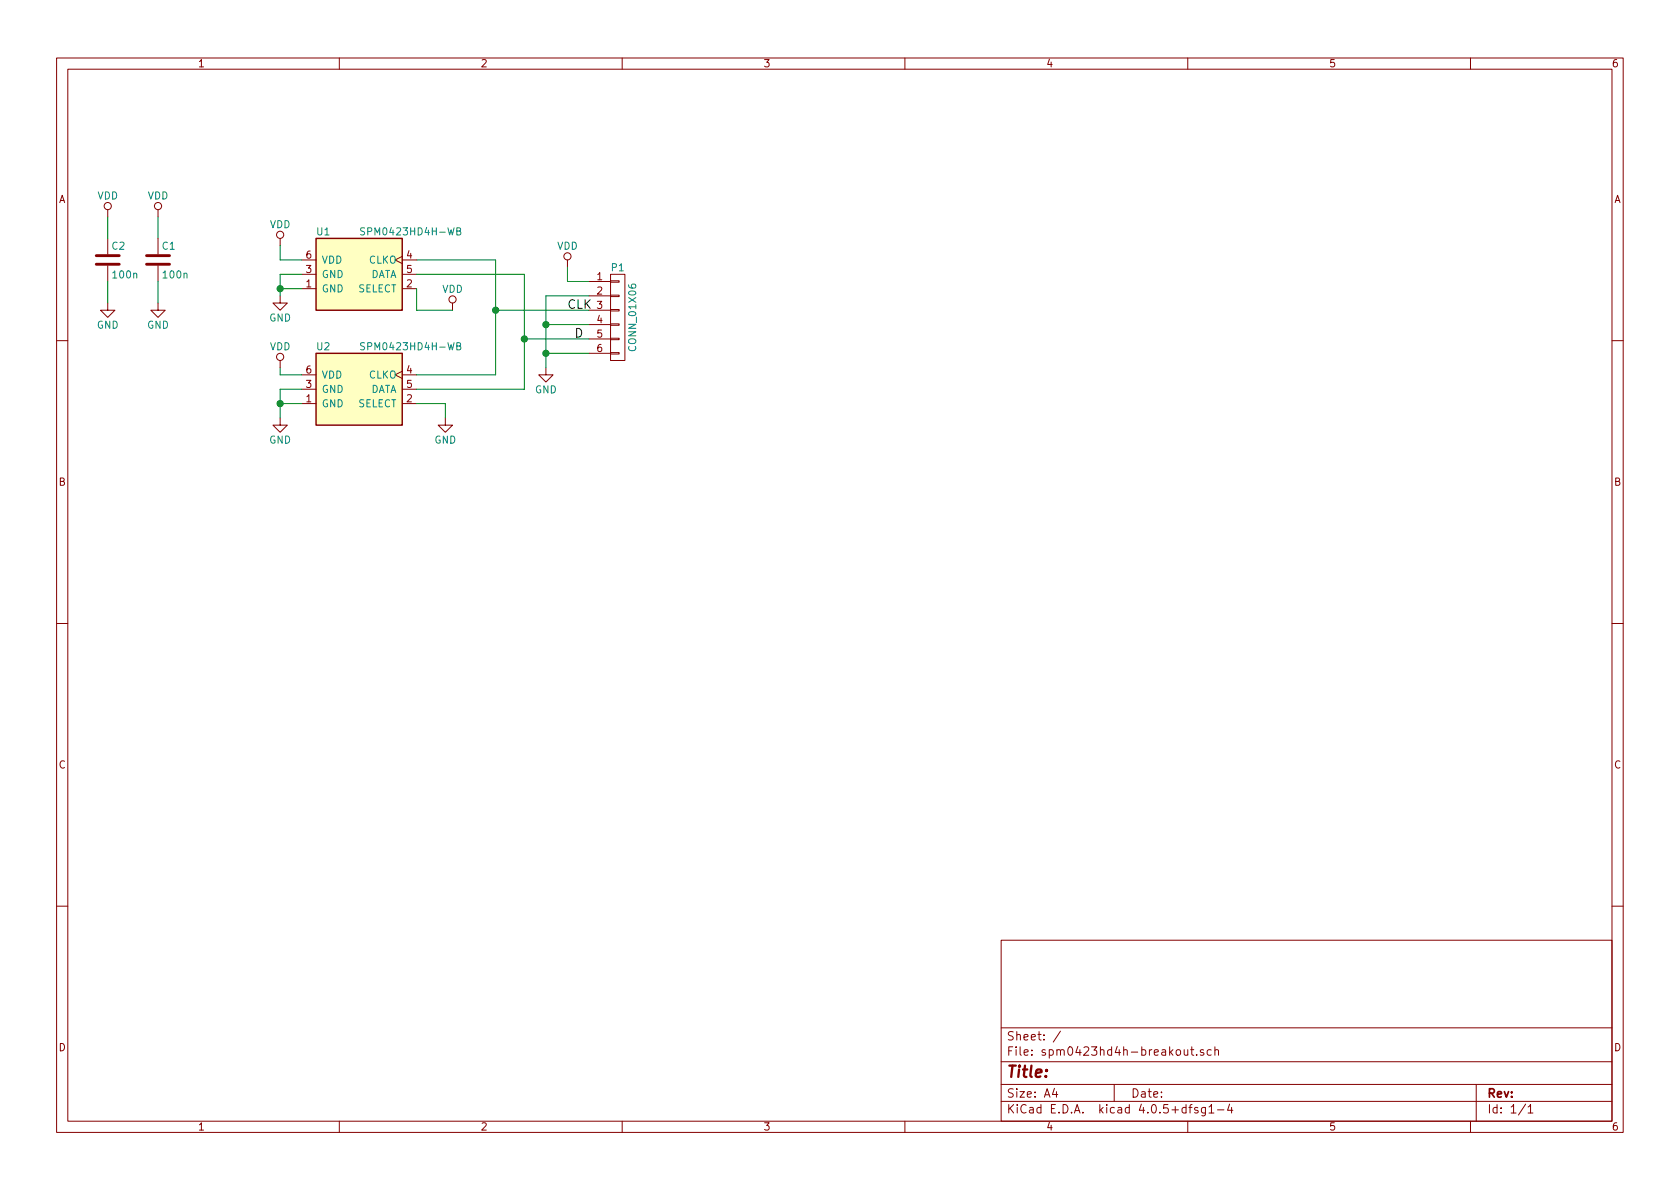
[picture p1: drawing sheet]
EESchema Schematic File Version 2
LIBS:power
LIBS:device
LIBS:transistors
LIBS:conn
LIBS:linear
LIBS:regul
LIBS:74xx
LIBS:cmos4000
LIBS:adc-dac
LIBS:memory
LIBS:xilinx
LIBS:microcontrollers
LIBS:dsp
LIBS:microchip
LIBS:analog_switches
LIBS:motorola
LIBS:texas
LIBS:intel
LIBS:audio
LIBS:interface
LIBS:digital-audio
LIBS:philips
LIBS:display
LIBS:cypress
LIBS:siliconi
LIBS:opto
LIBS:atmel
LIBS:contrib
LIBS:valves
LIBS:digital-mics
LIBS:spm0423hd4h-breakout-cache
EELAYER 25 0
EELAYER END
$Descr A4 11693 8268
encoding utf-8
Sheet 1 1
Title ""
Date ""
Rev ""
Comp ""
Comment1 ""
Comment2 ""
Comment3 ""
Comment4 ""
$EndDescr
$Comp
L SPM0423HD4H-WB U1
U 1 1
P 2500 1850
F 0 "U1" H 2200 2100 50  0000 L CNN
F 1 "SPM0423HD4H-WB" H 2500 2100 50  0000 L CNN
F 2 "bga:BGA_6" H 2500 1850 50  0001 C CNN
F 3 "" H 2500 1850 50  0000 C CNN
	1    2500 1850
	1    0    0    -1  
$EndComp
$Comp
L CONN_01X06 P1
U 1 1
P 4300 2200
F 0 "P1" H 4300 2550 50  0000 C CNN
F 1 "CONN_01X06" V 4400 2200 50  0000 C CNN
F 2 "Pin_Headers:Pin_Header_Straight_1x06" H 4300 2200 50  0001 C CNN
F 3 "" H 4300 2200 50  0000 C CNN
	1    4300 2200
	1    0    0    -1  
$EndComp
$Comp
L SPM0423HD4H-WB U2
U 1 1
P 2500 2650
F 0 "U2" H 2200 2900 50  0000 L CNN
F 1 "SPM0423HD4H-WB" H 2500 2900 50  0000 L CNN
F 2 "bga:BGA_6" H 2500 2650 50  0001 C CNN
F 3 "" H 2500 2650 50  0000 C CNN
	1    2500 2650
	1    0    0    -1  
$EndComp
$Comp
L GND #PWR01
U 1 1
P 1950 2900
F 0 "#PWR01" H 1950 2650 50  0001 C CNN
F 1 "GND" H 1950 2750 50  0000 C CNN
F 2 "" H 1950 2900 50  0000 C CNN
F 3 "" H 1950 2900 50  0000 C CNN
	1    1950 2900
	1    0    0    -1  
$EndComp
$Comp
L GND #PWR02
U 1 1
P 1950 2050
F 0 "#PWR02" H 1950 1800 50  0001 C CNN
F 1 "GND" H 1950 1900 50  0000 C CNN
F 2 "" H 1950 2050 50  0000 C CNN
F 3 "" H 1950 2050 50  0000 C CNN
	1    1950 2050
	1    0    0    -1  
$EndComp
$Comp
L VDD #PWR03
U 1 1
P 1950 1700
F 0 "#PWR03" H 1950 1550 50  0001 C CNN
F 1 "VDD" H 1950 1850 50  0000 C CNN
F 2 "" H 1950 1700 50  0000 C CNN
F 3 "" H 1950 1700 50  0000 C CNN
	1    1950 1700
	1    0    0    -1  
$EndComp
$Comp
L VDD #PWR04
U 1 1
P 1950 2550
F 0 "#PWR04" H 1950 2400 50  0001 C CNN
F 1 "VDD" H 1950 2700 50  0000 C CNN
F 2 "" H 1950 2550 50  0000 C CNN
F 3 "" H 1950 2550 50  0000 C CNN
	1    1950 2550
	1    0    0    -1  
$EndComp
$Comp
L GND #PWR05
U 1 1
P 3800 2550
F 0 "#PWR05" H 3800 2300 50  0001 C CNN
F 1 "GND" H 3800 2400 50  0000 C CNN
F 2 "" H 3800 2550 50  0000 C CNN
F 3 "" H 3800 2550 50  0000 C CNN
	1    3800 2550
	1    0    0    -1  
$EndComp
$Comp
L VDD #PWR06
U 1 1
P 3950 1850
F 0 "#PWR06" H 3950 1700 50  0001 C CNN
F 1 "VDD" H 3950 2000 50  0000 C CNN
F 2 "" H 3950 1850 50  0000 C CNN
F 3 "" H 3950 1850 50  0000 C CNN
	1    3950 1850
	1    0    0    -1  
$EndComp
$Comp
L GND #PWR07
U 1 1
P 3100 2900
F 0 "#PWR07" H 3100 2650 50  0001 C CNN
F 1 "GND" H 3100 2750 50  0000 C CNN
F 2 "" H 3100 2900 50  0000 C CNN
F 3 "" H 3100 2900 50  0000 C CNN
	1    3100 2900
	1    0    0    -1  
$EndComp
$Comp
L VDD #PWR08
U 1 1
P 3150 2150
F 0 "#PWR08" H 3150 2000 50  0001 C CNN
F 1 "VDD" H 3150 2300 50  0000 C CNN
F 2 "" H 3150 2150 50  0000 C CNN
F 3 "" H 3150 2150 50  0000 C CNN
	1    3150 2150
	1    0    0    -1  
$EndComp
Text Label 4000 2350 0    60   ~ 0
D
Text Label 3950 2150 0    60   ~ 0
CLK
$Comp
L C C1
U 1 1
P 1100 1800
F 0 "C1" H 1125 1900 50  0000 L CNN
F 1 "100n" H 1125 1700 50  0000 L CNN
F 2 "Capacitors_SMD:C_0805_HandSoldering" H 1138 1650 50  0001 C CNN
F 3 "" H 1100 1800 50  0000 C CNN
	1    1100 1800
	1    0    0    -1  
$EndComp
$Comp
L C C2
U 1 1
P 750 1800
F 0 "C2" H 775 1900 50  0000 L CNN
F 1 "100n" H 775 1700 50  0000 L CNN
F 2 "Capacitors_SMD:C_0805_HandSoldering" H 788 1650 50  0001 C CNN
F 3 "" H 750 1800 50  0000 C CNN
	1    750  1800
	1    0    0    -1  
$EndComp
$Comp
L VDD #PWR09
U 1 1
P 750 1500
F 0 "#PWR09" H 750 1350 50  0001 C CNN
F 1 "VDD" H 750 1650 50  0000 C CNN
F 2 "" H 750 1500 50  0000 C CNN
F 3 "" H 750 1500 50  0000 C CNN
	1    750  1500
	1    0    0    -1  
$EndComp
$Comp
L VDD #PWR010
U 1 1
P 1100 1500
F 0 "#PWR010" H 1100 1350 50  0001 C CNN
F 1 "VDD" H 1100 1650 50  0000 C CNN
F 2 "" H 1100 1500 50  0000 C CNN
F 3 "" H 1100 1500 50  0000 C CNN
	1    1100 1500
	1    0    0    -1  
$EndComp
$Comp
L GND #PWR011
U 1 1
P 1100 2100
F 0 "#PWR011" H 1100 1850 50  0001 C CNN
F 1 "GND" H 1100 1950 50  0000 C CNN
F 2 "" H 1100 2100 50  0000 C CNN
F 3 "" H 1100 2100 50  0000 C CNN
	1    1100 2100
	1    0    0    -1  
$EndComp
$Comp
L GND #PWR012
U 1 1
P 750 2100
F 0 "#PWR012" H 750 1850 50  0001 C CNN
F 1 "GND" H 750 1950 50  0000 C CNN
F 2 "" H 750 2100 50  0000 C CNN
F 3 "" H 750 2100 50  0000 C CNN
	1    750  2100
	1    0    0    -1  
$EndComp
Wire Wire Line
	2100 2000 1950 2000
Wire Wire Line
	1950 1900 1950 2050
Wire Wire Line
	2100 1900 1950 1900
Connection ~ 1950 2000
Wire Wire Line
	2100 1800 1950 1800
Wire Wire Line
	1950 1800 1950 1700
Wire Wire Line
	2100 2700 1950 2700
Wire Wire Line
	1950 2700 1950 2900
Wire Wire Line
	2100 2800 1950 2800
Connection ~ 1950 2800
Wire Wire Line
	2100 2600 1950 2600
Wire Wire Line
	1950 2600 1950 2550
Wire Wire Line
	2900 2000 2900 2150
Wire Wire Line
	2900 2150 3150 2150
Wire Wire Line
	2900 2800 3100 2800
Wire Wire Line
	3100 2800 3100 2900
Wire Wire Line
	4100 2450 3800 2450
Wire Wire Line
	3800 2050 3800 2550
Wire Wire Line
	4100 2250 3800 2250
Connection ~ 3800 2450
Wire Wire Line
	4100 2050 3800 2050
Connection ~ 3800 2250
Wire Wire Line
	4100 1950 3950 1950
Wire Wire Line
	3950 1950 3950 1850
Wire Wire Line
	2900 1800 3450 1800
Wire Wire Line
	4100 2150 3450 2150
Wire Wire Line
	3450 1800 3450 2600
Wire Wire Line
	3450 2600 2900 2600
Connection ~ 3450 2150
Wire Wire Line
	2900 1900 3650 1900
Wire Wire Line
	3650 1900 3650 2700
Wire Wire Line
	3650 2350 4100 2350
Wire Wire Line
	3650 2700 2900 2700
Connection ~ 3650 2350
Wire Wire Line
	1100 2100 1100 1950
Wire Wire Line
	1100 1650 1100 1500
Wire Wire Line
	750  1500 750  1650
Wire Wire Line
	750  2100 750  1950
$EndSCHEMATC
